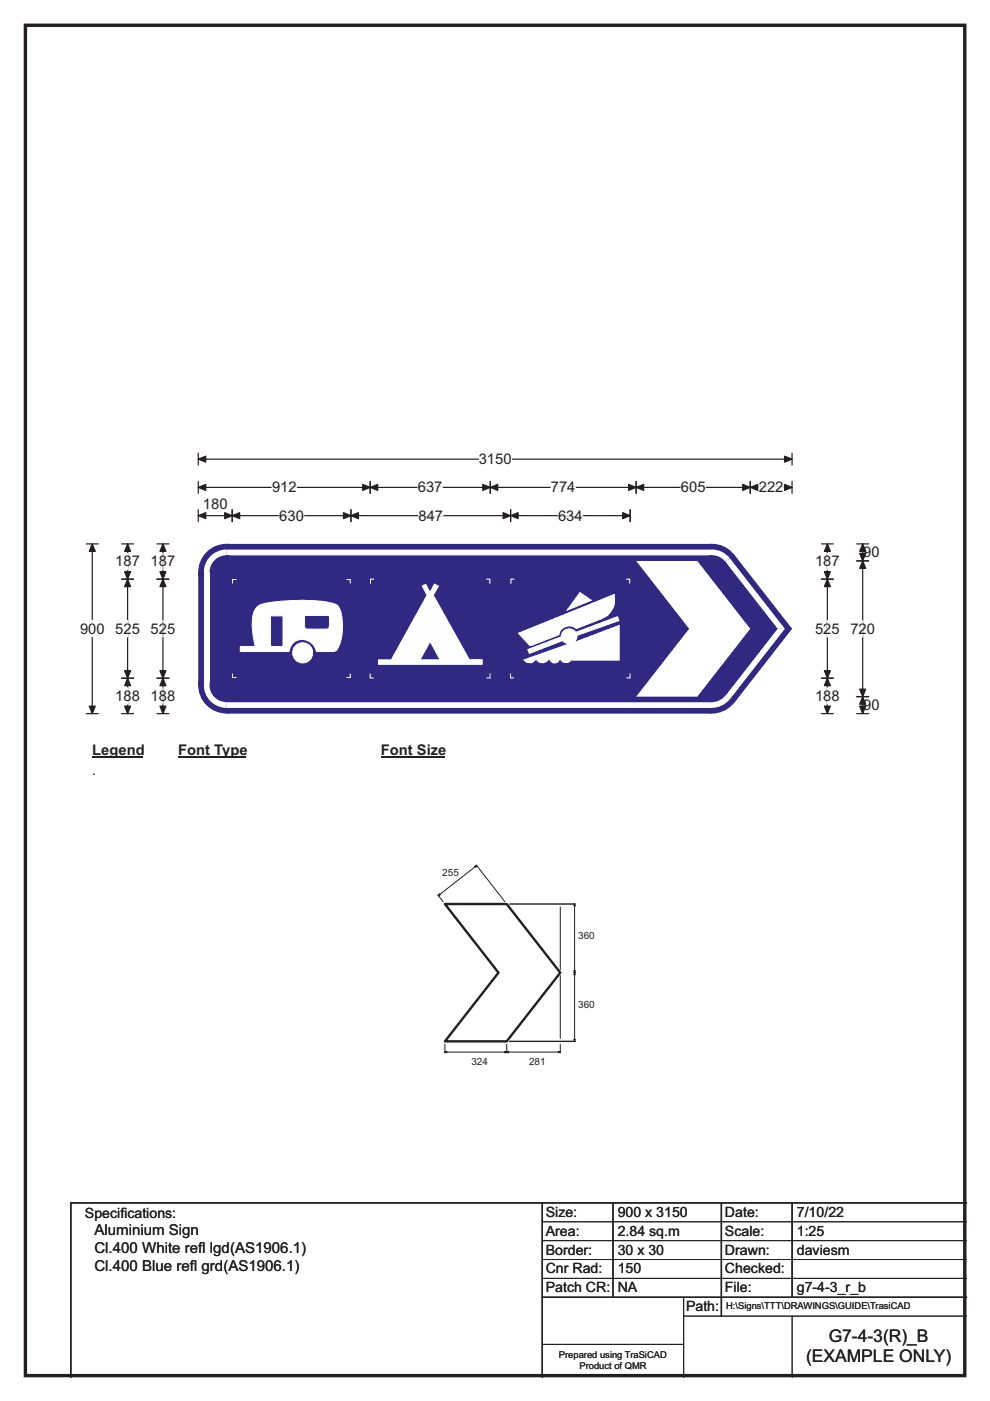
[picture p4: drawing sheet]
<svg xmlns="http://www.w3.org/2000/svg" width="210mm" height="297mm" viewBox="0 0 210 297" stroke-linecap="round" stroke-linejoin="round" font-family="sans-serif">
<path d="M5.4 5.4h199.2v286.3h-199.2z" fill="none" stroke="#231f20" stroke-width=".72"/>
<path d="M42.1 97.3h125.9M42.1 96.1v2.5M168 96.1v2.5" fill="none" stroke="#231f20" stroke-width=".25"/>
<g fill="#231f20" stroke="#231f20" stroke-width=".25">
<path d="M42.1 97.3l1.5-.6v1.3z" fill-rule="evenodd"/>
<path d="M166.4 96.7l1.6 .6-1.6 .7z" fill-rule="evenodd"/>
</g>
<path d="M101.6 95.6h6.9v3.5h-6.9z" fill="#fff"/>
<g fill="none" stroke="#231f20" stroke-width=".25">
<path d="M18.3 115.3h2.5M19.6 115.3v36M42.1 103.3h125.9M42.1 102.1v2.5M42.1 108.1v2.5M42.1 109.3h91.6M49.2 108.1v2.5M74.4 108.1v2.5M78.5 102.1v2.5M104 102.1v2.5M108.3 108.1v2.5M133.7 108.1v2.5"/>
<path d="M134.9 102.1v2.5M159.1 102.1v2.5M168 102.1v2.5M18.3 151.3h2.5"/>
</g>
<g fill="#231f20" stroke="#231f20" stroke-width=".25">
<path d="M78.5 103.3l1.6-.6v1.3z" fill-rule="evenodd"/>
<path d="M102.4 102.7l1.6 .6-1.6 .7z" fill-rule="evenodd"/>
<path d="M42.1 103.3l1.5-.6v1.3z" fill-rule="evenodd"/>
<path d="M76.9 102.7l1.6 .6-1.6 .7z" fill-rule="evenodd"/>
<path d="M104 103.3l1.6-.6v1.3z" fill-rule="evenodd"/>
<path d="M133.3 102.7l1.6 .6-1.6 .7z" fill-rule="evenodd"/>
<path d="M134.9 103.3l1.6-.6v1.3z" fill-rule="evenodd"/>
<path d="M157.5 102.7l1.6 .6-1.6 .7z" fill-rule="evenodd"/>
<path d="M159.1 103.3l1.6-.6v1.3z" fill-rule="evenodd"/>
<path d="M166.4 102.7l1.6 .6-1.6 .7z" fill-rule="evenodd"/>
<path d="M49.2 109.3l1.6-.6v1.3z" fill-rule="evenodd"/>
<path d="M72.8 108.7l1.6 .6-1.6 .7z" fill-rule="evenodd"/>
<path d="M42.1 109.3l1.5-.6v1.3z" fill-rule="evenodd"/>
<path d="M47.7 108.7l1.5 .6-1.5 .7z" fill-rule="evenodd"/>
<path d="M74.4 109.3l1.6-.6v1.3z" fill-rule="evenodd"/>
<path d="M106.7 108.7l1.6 .6-1.6 .7z" fill-rule="evenodd"/>
<path d="M108.3 109.3l1.6-.6v1.3z" fill-rule="evenodd"/>
<path d="M132.1 108.7l1.6 .6-1.6 .7z" fill-rule="evenodd"/>
<path d="M19.6 115.3l.6 1.6h-1.3z" fill-rule="evenodd"/>
<path d="M18.9 149.7h1.3l-.6 1.6z" fill-rule="evenodd"/>
</g>
<path d="M57.7 103.3h5.2M59.2 109.3h5.2M88.6 103.3h5.2M88.8 109.3h5.2M116.9 103.3h5.2M118.4 109.3h5.2M144.4 103.3h5.2M160.9 103.3h5.3" fill="none" stroke="#fff" stroke-width=".25"/>
<path d="M17 131.6h5.2v3.5h-5.2z" fill="#fff"/>
<g fill="none" stroke="#231f20" stroke-width=".25">
<path d="M25.8 115.3h2.5M27.1 115.3v36M33.3 115.3h2.5M34.6 115.3v36M174.2 115.3h2.6M175.5 115.3v36M181.7 115.3h2.5M181.7 118.9h2.5M183 115.3v36M25.8 122.8h2.5M33.3 122.8h2.5M174.2 122.8h2.6"/>
<path d="M25.8 143.8h2.5M25.8 151.3h2.5M33.3 143.8h2.5M33.3 151.3h2.5M174.2 143.8h2.6M174.2 151.3h2.6M181.7 151.3h2.5M181.7 147.7h2.5"/>
</g>
<g fill="#231f20" stroke="#231f20" stroke-width=".25">
<path d="M27.1 122.8l.6 1.6h-1.3z" fill-rule="evenodd"/>
<path d="M26.4 142.2h1.3l-.6 1.6z" fill-rule="evenodd"/>
<path d="M27.1 115.3l.6 1.6h-1.3z" fill-rule="evenodd"/>
<path d="M26.4 121.2h1.3l-.6 1.6z" fill-rule="evenodd"/>
<path d="M27.1 143.8l.6 1.6h-1.3z" fill-rule="evenodd"/>
<path d="M26.4 149.7h1.3l-.6 1.6z" fill-rule="evenodd"/>
<path d="M34.6 122.8l.6 1.6h-1.3z" fill-rule="evenodd"/>
<path d="M33.9 142.2h1.3l-.6 1.6z" fill-rule="evenodd"/>
<path d="M34.6 115.3l.6 1.6h-1.3z" fill-rule="evenodd"/>
<path d="M33.9 121.2h1.3l-.6 1.6z" fill-rule="evenodd"/>
<path d="M34.6 143.8l.6 1.6h-1.3z" fill-rule="evenodd"/>
<path d="M33.9 149.7h1.3l-.6 1.6z" fill-rule="evenodd"/>
<path d="M175.5 122.8l.6 1.6h-1.2z" fill-rule="evenodd"/>
<path d="M174.9 142.2h1.2l-.6 1.6z" fill-rule="evenodd"/>
<path d="M175.5 115.3l.6 1.6h-1.2z" fill-rule="evenodd"/>
<path d="M174.9 121.2h1.2l-.6 1.6z" fill-rule="evenodd"/>
<path d="M175.5 143.8l.6 1.6h-1.2z" fill-rule="evenodd"/>
<path d="M174.9 149.7h1.2l-.6 1.6z" fill-rule="evenodd"/>
<path d="M183 118.9l.6 1.6h-1.3z" fill-rule="evenodd"/>
<path d="M182.3 146.1h1.3l-.6 1.6z" fill-rule="evenodd"/>
<path d="M183 115.3l.6 1.6h-1.3z" fill-rule="evenodd"/>
<path d="M182.3 117.3h1.3l-.6 1.6z" fill-rule="evenodd"/>
<path d="M183 147.7l.6 1.6h-1.3z" fill-rule="evenodd"/>
<path d="M182.3 149.7h1.3l-.6 1.6z" fill-rule="evenodd"/>
</g>
<path d="M27.1 117.3v3.5M34.6 117.3v3.5M175.5 117.3v3.5M27.1 131.5v3.5M34.6 131.5v3.5M175.5 131.5v3.5M183 131.6v3.4M27.1 145.8v3.5M34.6 145.8v3.5M175.5 145.8v3.5" fill="none" stroke="#fff" stroke-width=".25"/>
<path d="M19.6 157.3h10.7v3.5h-10.7z" fill="#fff"/>
<path d="M19.6 160.6h10.7" fill="none" stroke="#231f20" stroke-width=".32"/>
<path d="M37.8 157.3h14.4v3.5h-14.4z" fill="#fff"/>
<path d="M37.8 160.6h14.4" fill="none" stroke="#231f20" stroke-width=".32"/>
<path d="M80.8 157.3h13.4v3.5h-13.4z" fill="#fff"/>
<path d="M80.8 160.6h13.4" fill="none" stroke="#231f20" stroke-width=".32"/>
<g fill="#fff">
<path d="M37.8 161.5h35.5v3.5h-35.5z"/>
<path d="M80.8 161.5h5.2v3.5h-5.2z"/>
</g>
<g fill="#312882">
<path d="M42.1 121.3l5.9-6h103l4.8 2.3 12.1 15.6v.2l-12.1 15.6-4.8 2.3h-103l-5.9-6z" fill-rule="evenodd"/>
<path d="M167.6 133.2h.3v.2h-.3z" fill-rule="evenodd"/>
<circle cx="48" cy="121.3" r="6"/>
<circle cx="48" cy="145.3" r="6"/>
<circle cx="151" cy="145.3" r="6"/>
<circle cx="151" cy="121.3" r="6"/>
</g>
<g fill="#fff">
<path d="M48 116.5v1.2h103v-1.2zM48 117.7h103z" fill-rule="evenodd"/>
<path d="M44.4 118.2a4.8 4.8 0 0 1 3.6-1.7v4.8h-4.8a4.8 4.8 0 0 1 1.2-3.1z" fill-rule="evenodd"/>
</g>
<circle cx="48" cy="121.3" r="3.6" fill="#312882"/>
<path d="M43.3 121.3h1.1v24.1h-1.1z" fill="#fff"/>
<path d="M43.2 145.3h4.8v4.8a4.8 4.8 0 0 1-4.8-4.8z" fill-rule="evenodd" fill="#fff"/>
<circle cx="48" cy="145.3" r="3.6" fill="#312882"/>
<g fill="#fff">
<path d="M48 148.9v1.2h103v-1.2zM48 148.9h103z" fill-rule="evenodd"/>
<path d="M151 145.3l3.8 2.9a4.8 4.8 0 0 1-3.9 1.9z" fill-rule="evenodd"/>
</g>
<circle cx="151" cy="145.3" r="3.6" fill="#312882"/>
<g fill="#fff">
<path d="M164.9 133.3h1.6l-11.7 15-.9-.8z" fill-rule="evenodd"/>
<path d="M153.9 119.1l.9-.7 11.7 14.9h-1.6z" fill-rule="evenodd"/>
<path d="M150.9 116.5a4.7 4.7 0 0 1 3.9 1.8l-3.8 3z" fill-rule="evenodd"/>
</g>
<circle cx="151" cy="121.3" r="3.6" fill="#312882"/>
<g fill="#fff">
<path d="M134.9 118.9h13l11.2 14.4-11.2 14.4h-13l11.3-14.4z" fill-rule="evenodd"/>
<path d="M62.1 138.4a2.13 2.13 0 0 0 4.2 0 2.13 2.13 0 0 0-4.2 0zM54.7 128.5a5.9 5.9 0 0 0-1.1 5.1l.5 3.5h-3.1v1h10.3a2.92 2.92 0 0 1 2.9-2.5 2.92 2.92 0 0 1 2.9 2.5h3.7a1.58 1.58 0 0 0 1.2-1.4 11.6 11.6 0 0 0 0-7.8 2.12 2.12 0 0 0-2-1.1 38.2 38.2 0 0 0-14.9 .5zM57.4 130.6h2.6v6.5h-2.6zM64.6 130.5v2.4l.3 .4 4.5 .1 .4-.3 .1-2.6z" fill-rule="evenodd"/>
</g>
<g fill="none" stroke="#fff" stroke-width=".21">
<path d="M50.1 122.9h-.8v.8M54.7 128.5a12.1 12.1 0 0 1 4.8-1 29.8 29.8 0 0 1 11.8 .7l.2 .1a5.6 5.6 0 0 1 1.1 4.1 9.3 9.3 0 0 1-1.1 5.3l-.7 .4h-3.7a2.92 2.92 0 0 0-2.9-2.5 2.92 2.92 0 0 0-2.9 2.5h-10.3v-1h3.1a15.8 15.8 0 0 1-.3-7l.2-.7zM57.4 130.6h2.6v6.5h-2.6zM64.6 130.5h5.3l-.1 2.6-.4 .3-4.5-.1-.3-.4zM73.5 122.9h.8v.7M49.3 142.9v.8h.8M74.3 142.9v.8h-.8"/>
<circle cx="64.2" cy="138.4" r="2.13"/>
</g>
<path d="M89.5 124.3l.8-.4 .9 1.7 1-1.8 .8 .5-1.1 1.9 7.6 13.7h2.8v.9h-22v-.9h2.7l7.6-13.7z" fill-rule="evenodd" fill="#fefefe" stroke="#fefefe" stroke-width=".21"/>
<path d="M91.2 136l2.2 3.9h-4.3z" fill-rule="evenodd" fill="#2c2d81" stroke="#fefefe" stroke-width=".21"/>
<path d="M79.3 122.8h-.7v.9M103.1 122.8h.8v.9M109.1 122.8h-.7v.9M132.8 122.8h.8v.9M78.5 142.8v.9h.8M103.9 142.8v.9h-.7M108.3 142.8v.9h.7M133.6 142.8v.9h-.7" fill="none" stroke="#fefefe" stroke-width=".21"/>
<g fill="#fefefe" stroke="#fefefe" stroke-width=".21">
<path d="M110 134.3l20.3-8.3a4.5 4.5 0 0 1-2.8 5.2l-5.3 2.1a2.24 2.24 0 0 0-3.7 1.3l-6.1 2.3z" fill-rule="evenodd"/>
<path d="M123 125.6l2.4 1.7-5.1 2.1z" fill-rule="evenodd"/>
<path d="M112 137.7l7.1-2.7a1.67 1.67 0 0 1 1.1-1.6 1.67 1.67 0 0 1 1.9 .7l8.9-3.3 .2 .8-8.8 3.1a1.6 1.6 0 0 1-1.1 1.7l10-3.8v7.4h-9.9v-.3h-.2a1.29 1.29 0 0 1-1.2 .8 1.29 1.29 0 0 1-1.1-.8h-.3a.74 .74 0 0 1-.8 .8 1.09 1.09 0 0 1-1.2-.8h-.3a1.35 1.35 0 0 1-1.2 .8 1.35 1.35 0 0 1-1.3-.8h-.3a1.26 1.26 0 0 1-2.1 .5l-.3-.3 9.7-3.4a1.7 1.7 0 0 1-1.5-.7l-7 2.7z" fill-rule="evenodd"/>
</g>
<path d="M108.1 191.7h13.8M108.1 220.8h13.8M115 255v37M130 255v20M153 255v24M168 255v20M205 255h-190v37M115 275h90" fill="none" stroke="#231f20" stroke-width=".3"/>
<g fill="none" stroke="#231f20" stroke-width=".21">
<path d="M92.9 189.7l.2 .3M94 191.2l-1-1.3 8.1-6.4 6 7.7M101 183.4l.2 .3M118.8 192.3v13.3M121.7 191.7h.3M121.9 191.7v29.1M118.8 206.9v13.3M121.7 206.2h.3M94.4 221.4v1.8M94.4 223.1h24.4M107.5 221.4v1.8M118.8 221.4v1.8"/>
<path d="M121.7 220.8h.3M115 259h90M115 263h90M115 267h90M115 271h90M145 279h60M145 275v17M168 279v13M115 285h30"/>
</g>
<g fill="#231f20" stroke="#231f20" stroke-width=".21">
<path d="M121.9 191.7l.1 .4h-.3z" fill-rule="evenodd"/>
<path d="M121.7 205.8h.3l-.1 .4z" fill-rule="evenodd"/>
<path d="M121.9 206.2l.1 .4h-.3z" fill-rule="evenodd"/>
<path d="M121.7 220.4h.3l-.1 .4z" fill-rule="evenodd"/>
<path d="M94.4 223.1l.4-.2v.3z" fill-rule="evenodd"/>
<path d="M107.1 222.9l.4 .2-.4 .1z" fill-rule="evenodd"/>
<path d="M107.5 223.1l.4-.2v.3z" fill-rule="evenodd"/>
<path d="M118.4 222.9l.4 .2-.4 .1z" fill-rule="evenodd"/>
<path d="M100.7 183.6l.4-.1-.2 .4z" fill-rule="evenodd"/>
<path d="M93.2 189.5l.2 .3-.4 .1z" fill-rule="evenodd"/>
</g>
<path d="M94.4 191.7h13.1l11.3 14.5-11.3 14.6h-13.1l11.3-14.6z" fill="none" stroke="#231f20" stroke-width=".51"/>
<g font-size="3.7" fill="#231f20">
<text x="175.8" y="284.4">G7-4-3(R)_B</text>
<text x="171" y="288.9">(EXAMPLE ONLY)</text>
</g>
<g font-size="3.2" fill="#231f20">
<text x="20" y="261.9">Aluminium Sign</text>
<text x="20" y="265.8">Cl.400 White ref</text>
<text x="20" y="269.6">Cl.400 Blue ref</text>
<text x="40.3" y="269.6">l grd(AS1906.1)</text>
<text x="42" y="265.8">l lgd(AS1906.1)</text>
</g>
<g font-size="3.1" fill="#231f20">
<text x="101.6" y="98.4">3150</text>
<text x="43" y="107.9">180</text>
<text x="57.7" y="104.4">912</text>
<text x="88.6" y="104.4">637</text>
<text x="116.9" y="104.4">774</text>
<text x="144.4" y="104.4">605</text>
<text x="160.9" y="104.4">222</text>
<text x="59.2" y="110.4">630</text>
<text x="88.8" y="110.4">847</text>
<text x="118.4" y="110.4">634</text>
<text x="183.1" y="118.2">90</text>
<text x="24.5" y="120.1">187</text>
<text x="32" y="120.1">187</text>
<text x="172.9" y="120.1">187</text>
<text x="17" y="134.4">900</text>
<text x="24.5" y="134.3">525</text>
<text x="32" y="134.3">525</text>
<text x="172.9" y="134.3">525</text>
<text x="180.4" y="134.4">720</text>
<text x="24.5" y="148.6">188</text>
<text x="32" y="148.6">188</text>
<text x="172.9" y="148.6">188</text>
<text x="183.1" y="150.5">90</text>
<text x="19.6" y="160.1">Legend</text>
<text x="37.8" y="160.1">Font Type</text>
<text x="80.8" y="160.1">Font Size</text>
<text x="19.6" y="164.3">.</text>
</g>
<g font-size="3" fill="#231f20">
<text x="115.8" y="258">Size:</text>
<text x="131" y="258">900 x 3150</text>
<text x="153.8" y="258">Date:</text>
<text x="169" y="258">7/10/22</text>
<text x="18" y="258.2">Specif</text>
<text x="25.5" y="258.2">ications:</text>
<text x="115.8" y="262">Area:</text>
<text x="131" y="262">2.84 sq.m</text>
<text x="153.8" y="262">Scale:</text>
<text x="169" y="262">1:25</text>
<text x="115.8" y="266">Border:</text>
<text x="115.8" y="270">Cnr Rad:</text>
<text x="131" y="266">30 x 30</text>
<text x="131" y="270">150</text>
<text x="153.8" y="266">Drawn:</text>
<text x="153.8" y="270">Checked:</text>
<text x="169" y="266">daviesm</text>
<text x="115.8" y="274">Patch CR:</text>
<text x="131" y="274">NA</text>
<text x="153.8" y="274">File:</text>
<text x="169" y="274">g7-4-3_r_b</text>
<text x="145.5" y="278">Path:</text>
</g>
<g font-size="2.1" fill="#231f20">
<text x="93.8" y="185.7">255</text>
<text x="122.6" y="199.2">360</text>
<text x="122.6" y="213.7">360</text>
<text x="100" y="225.8">324</text>
<text x="112.2" y="225.8">281</text>
</g>
<g font-size="2" fill="#231f20">
<text x="154" y="277.6">H:\Signs\TTT\DRAWINGS\GUIDE\TrasiCAD</text>
<text x="118.5" y="287.8">Prepared using TraSiCAD</text>
<text x="122.9" y="290.2">Product of QMR</text>
</g>
</svg>
